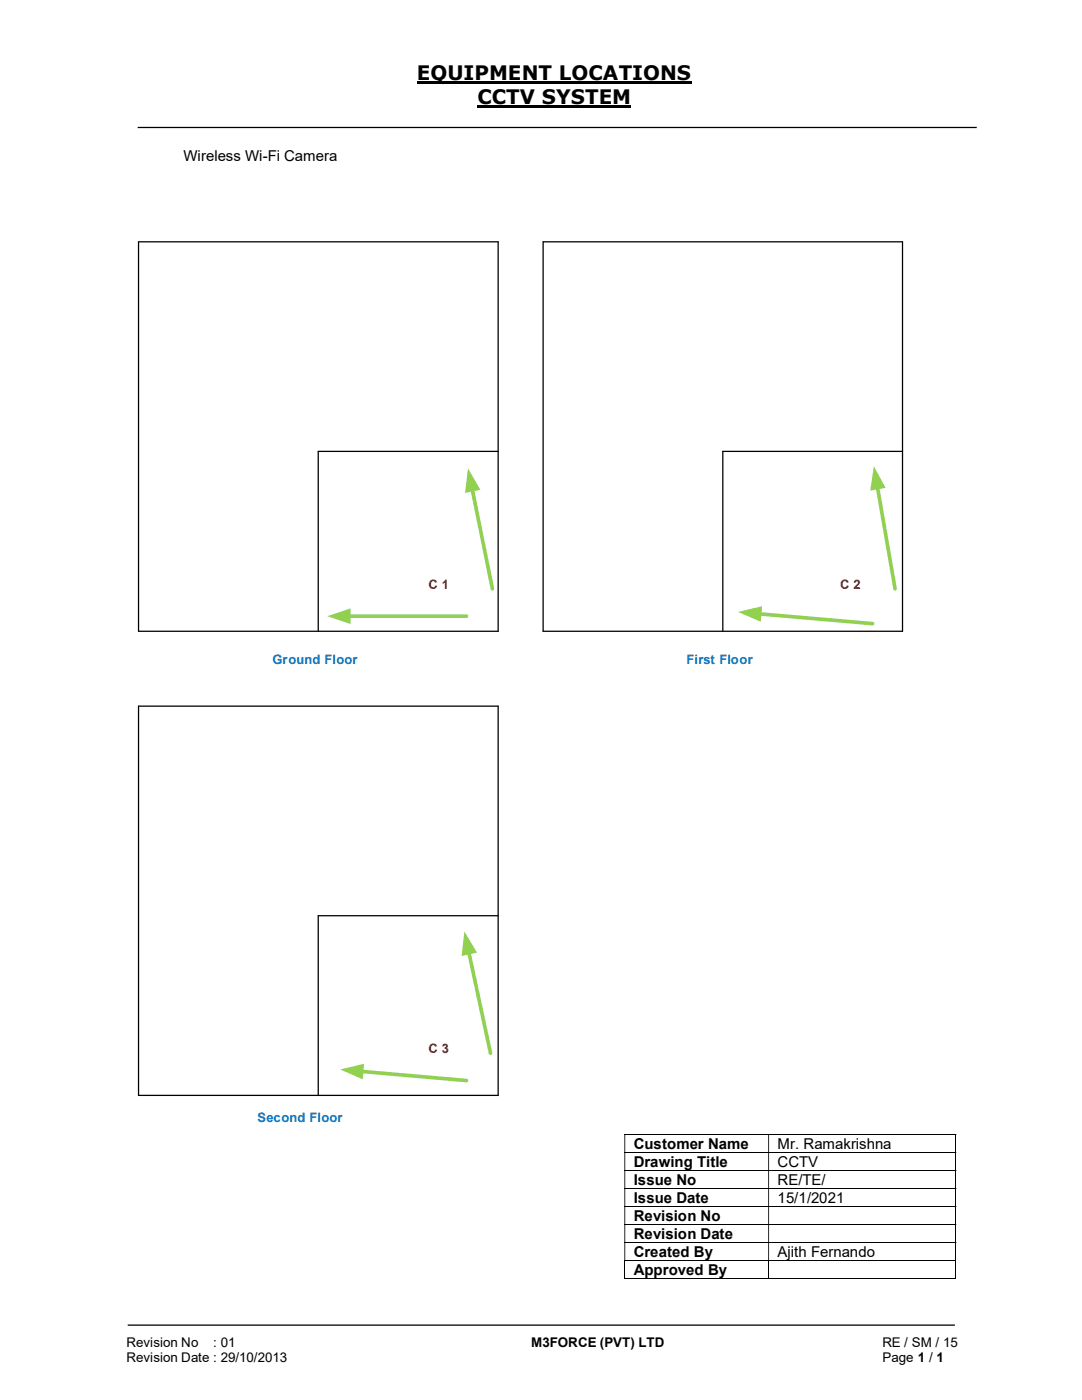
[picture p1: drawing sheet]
<svg xmlns="http://www.w3.org/2000/svg" width="216mm" height="279mm" viewBox="0 0 216 279" stroke-linecap="round" stroke-linejoin="round" font-family="sans-serif">
<path d="M83.2 16.5h54.8M95.2 21.3h30.7" fill="none" stroke="#000" stroke-width=".42"/>
<path d="M27.5 25.4h167.4M25.5 264.5h165" fill="none" stroke="#000" stroke-width=".25"/>
<g fill="none" stroke="#000" stroke-width=".2">
<path d="M124.6 226.4h66.1M124.6 230h66.1M124.6 233.6h66.1M124.6 237.2h66.1M190.8 226.5v3.4M190.8 230v3.5M190.8 233.7v3.4M190.8 237.3v3.4M124.6 240.8h66.1M124.6 244.4h66.1M124.6 248h66.1M124.6 251.6h66.1"/>
<path d="M124.6 255.2h28.7M124.7 251.7v3.6M153.4 251.7v3.6M153.5 255.2h37.2M190.8 240.9v3.4M190.8 244.5v3.4M190.8 248.1v3.4M190.8 251.7v3.6"/>
</g>
<g fill="#000">
<path d="M190.7 226.3h.1v.2h-.1zM124.6 226.5h.2v3.4h-.2zM153.3 226.5h.2v3.4h-.2z" fill-rule="evenodd"/>
<path d="M190.7 229.9h.1v.1h-.1zM124.6 230h.2v3.5h-.2zM153.3 230h.2v3.5h-.2z" fill-rule="evenodd"/>
<path d="M190.7 233.5h.1v.2h-.1zM124.6 233.7h.2v3.4h-.2zM153.3 233.7h.2v3.4h-.2z" fill-rule="evenodd"/>
<path d="M190.7 237.1h.1v.2h-.1zM124.6 237.3h.2v3.4h-.2zM153.3 237.3h.2v3.4h-.2z" fill-rule="evenodd"/>
<path d="M190.7 240.7h.1v.2h-.1zM124.6 240.9h.2v3.4h-.2zM153.3 240.9h.2v3.4h-.2z" fill-rule="evenodd"/>
<path d="M190.7 244.3h.1v.2h-.1zM124.6 244.5h.2v3.4h-.2zM153.3 244.5h.2v3.4h-.2z" fill-rule="evenodd"/>
<path d="M190.7 247.9h.1v.2h-.1zM124.6 248.1h.2v3.4h-.2zM153.3 248.1h.2v3.4h-.2z" fill-rule="evenodd"/>
</g>
<path d="M190.7 251.5h.1v.2h-.1zM190.7 255.1h.1v.2h-.1z" fill="#000"/>
<path d="M151.6 122.5l22.5 2" fill="none" stroke="#92d050" stroke-width=".72"/>
<path d="M147.3 122.1l4.8-1.1-.3 3.1z" fill="#92d050"/>
<path d="M27.6 48.3h71.8v77.7h-71.8zM108.4 48.3h71.7v77.7h-71.7zM99.4 90.1h-35.9v35.9M180.1 90.1h-35.9v35.9M27.6 140.9h71.8v77.7h-71.8zM99.4 182.8h-35.9v35.8" fill="none" stroke="#000" stroke-width=".25"/>
<path d="M69.6 123h23.5" fill="none" stroke="#92d050" stroke-width=".72"/>
<path d="M65.3 123l4.7-1.6v3.1z" fill="#92d050"/>
<path d="M72.1 213.8l21 1.8" fill="none" stroke="#92d050" stroke-width=".72"/>
<path d="M67.9 213.4l4.7-1.1-.2 3.1z" fill="#92d050"/>
<path d="M94.2 97.7l4.1 19.8" fill="none" stroke="#92d050" stroke-width=".72"/>
<path d="M93.4 93.5l2.4 4.2-3 .7z" fill="#92d050"/>
<path d="M175.1 97.2l3.5 20.3" fill="none" stroke="#92d050" stroke-width=".72"/>
<path d="M174.4 93l2.3 4.4-3 .5z" fill="#92d050"/>
<path d="M93.6 190.1l4.3 20.1" fill="none" stroke="#92d050" stroke-width=".72"/>
<path d="M92.7 185.9l2.5 4.2-3.1 .7z" fill="#92d050"/>
<g font-size="4">
<text x="83.2" y="16">EQUIPMENT LOCATIONS</text>
<text x="95.2" y="20.8">CCTV SYSTEM</text>
</g>
<g font-size="3">
<text x="36.6" y="32.1">Wireless Wi-Fi Camera</text>
<text x="126.4" y="229.3">Customer Name</text>
<text x="126.4" y="232.8">Drawing Title</text>
<text x="155.2" y="229.3">Mr. Ramakrishna</text>
<text x="155.2" y="232.8">CCTV</text>
<text x="126.4" y="236.5">Issue No</text>
<text x="155.2" y="236.5">RE/TE/</text>
<text x="126.4" y="240.1">Issue Date</text>
<text x="126.4" y="243.7">Revision No</text>
<text x="155.2" y="240.1">15/1/2021</text>
<text x="126.4" y="247.3">Revision Date</text>
<text x="126.4" y="250.9">Created By</text>
<text x="155.2" y="250.9">Ajith Fernando</text>
<text x="126.4" y="254.5">Approved By</text>
</g>
<g font-size="2.7">
<text x="25.2" y="268.8">Revision No</text>
<text x="42.6" y="268.8">: 01</text>
<text x="106" y="268.8">M3FORCE (PVT) LTD</text>
<text x="176.1" y="268.8">RE / SM / 15</text>
<text x="25.2" y="271.8">Revision Date : 29/10/2013</text>
<text x="176.1" y="271.8">Page 1 / 1</text>
</g>
<g font-size="2.6" fill="#c00000">
<text x="85.5" y="117.6">C 1</text>
<text x="167.6" y="117.6">C 2</text>
<text x="85.5" y="210.2">C 3</text>
</g>
<g font-size="2.6" fill="#0070c0">
<text x="54.4" y="132.5">Ground Floor</text>
<text x="137" y="132.5">First Floor</text>
<text x="51.4" y="224">Second Floor</text>
</g>
</svg>
